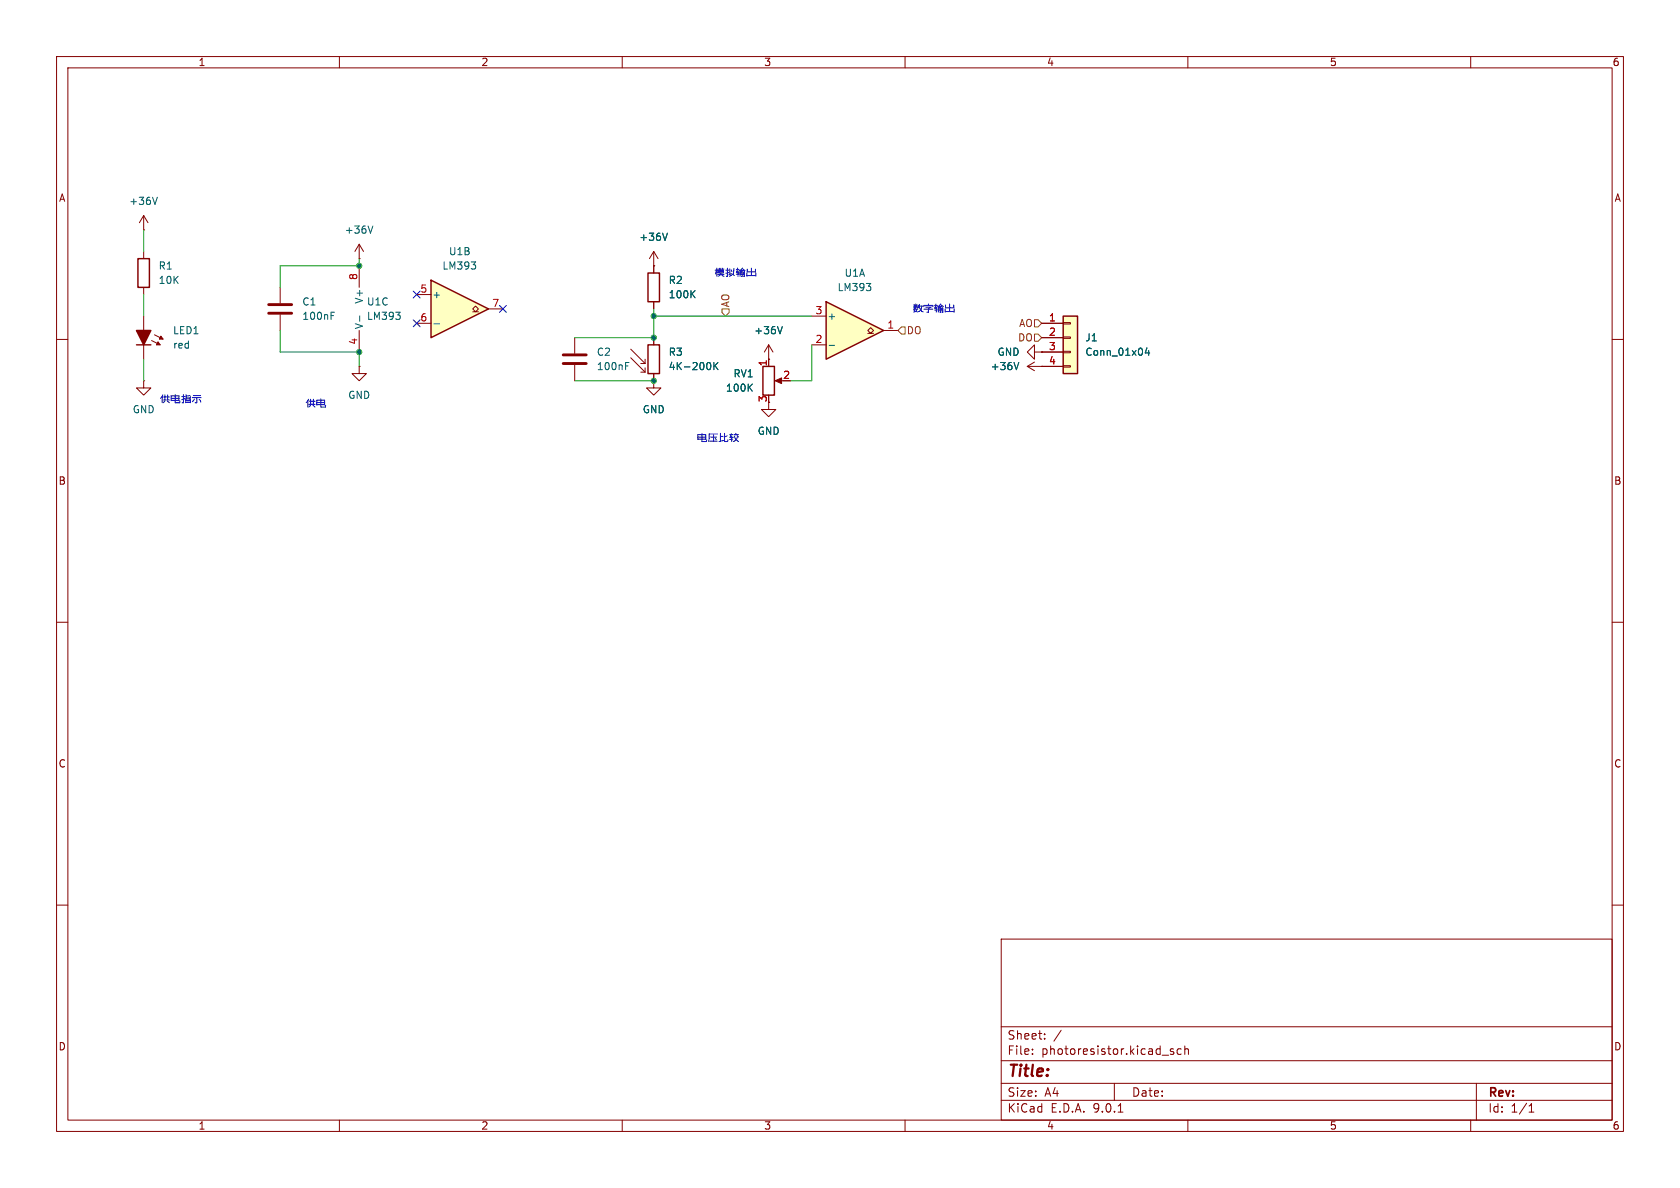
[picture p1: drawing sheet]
(kicad_sch
 (version 20250114)
 (generator "eeschema")
 (generator_version "9.0")
 (paper "A4")
 (lib_symbols
  (symbol "Comparator:LM393"
   (pin_names
    (offset 0.127)) (exclude_from_sim no) (in_bom yes) (on_board yes)
   (property "Reference" "U" (at 3.81 3.81 0) (effects (font (size 1.27 1.27))))
   (property "Value" "LM393" (at 6.35 -3.81 0) (effects (font (size 1.27 1.27))))
   (property "Footprint" "" (at 0 0 0) (effects (font (size 1.27 1.27)) (hide yes)))
   (property "Datasheet" "http://www.ti.com/lit/ds/symlink/lm393.pdf" (at 0 0 0) (effects (font (size 1.27 1.27)) (hide yes)))
   (property "Description" "Low-Power, Low-Offset Voltage, Dual Comparators, DIP-8/SOIC-8/TO-99-8" (at 0 0 0) (effects (font (size 1.27 1.27)) (hide yes)))
   (property "ki_locked" "" (at 0 0 0) (effects (font (size 1.27 1.27))))
   (symbol "LM393_1_1"
    (polyline (pts (xy -5.08 5.08) (xy 5.08 0) (xy -5.08 -5.08) (xy -5.08 5.08)) (stroke (width 0.254) (type default)) (fill (type background)))
    (polyline (pts (xy 3.302 -0.508) (xy 2.794 -0.508) (xy 3.302 0) (xy 2.794 0.508) (xy 2.286 0) (xy 2.794 -0.508) (xy 2.286 -0.508)) (stroke (width 0.127) (type default)) (fill (type none)))
    (pin input line (at -7.62 2.54 0) (length 2.54) (name "+" (effects (font (size 1.27 1.27)))) (number "3" (effects (font (size 1.27 1.27)))))
    (pin input line (at -7.62 -2.54 0) (length 2.54) (name "-" (effects (font (size 1.27 1.27)))) (number "2" (effects (font (size 1.27 1.27)))))
    (pin open_collector line (at 7.62 0 180) (length 2.54) (name "~" (effects (font (size 1.27 1.27)))) (number "1" (effects (font (size 1.27 1.27))))))
   (symbol "LM393_2_1"
    (polyline (pts (xy -5.08 5.08) (xy 5.08 0) (xy -5.08 -5.08) (xy -5.08 5.08)) (stroke (width 0.254) (type default)) (fill (type background)))
    (polyline (pts (xy 3.302 -0.508) (xy 2.794 -0.508) (xy 3.302 0) (xy 2.794 0.508) (xy 2.286 0) (xy 2.794 -0.508) (xy 2.286 -0.508)) (stroke (width 0.127) (type default)) (fill (type none)))
    (pin input line (at -7.62 2.54 0) (length 2.54) (name "+" (effects (font (size 1.27 1.27)))) (number "5" (effects (font (size 1.27 1.27)))))
    (pin input line (at -7.62 -2.54 0) (length 2.54) (name "-" (effects (font (size 1.27 1.27)))) (number "6" (effects (font (size 1.27 1.27)))))
    (pin open_collector line (at 7.62 0 180) (length 2.54) (name "~" (effects (font (size 1.27 1.27)))) (number "7" (effects (font (size 1.27 1.27))))))
   (symbol "LM393_3_1"
    (pin power_in line (at -2.54 7.62 270) (length 3.81) (name "V+" (effects (font (size 1.27 1.27)))) (number "8" (effects (font (size 1.27 1.27)))))
    (pin power_in line (at -2.54 -7.62 90) (length 3.81) (name "V-" (effects (font (size 1.27 1.27)))) (number "4" (effects (font (size 1.27 1.27))))))
   (embedded_fonts no))
  (symbol "Connector_Generic:Conn_01x04"
   (pin_names
    (offset 1.016) (hide yes)) (exclude_from_sim no) (in_bom yes) (on_board yes)
   (property "Reference" "J" (at 0 5.08 0) (effects (font (size 1.27 1.27))))
   (property "Value" "Conn_01x04" (at 0 -7.62 0) (effects (font (size 1.27 1.27))))
   (property "Footprint" "" (at 0 0 0) (effects (font (size 1.27 1.27)) (hide yes)))
   (property "Datasheet" "~" (at 0 0 0) (effects (font (size 1.27 1.27)) (hide yes)))
   (property "Description" "Generic connector, single row, 01x04, script generated (kicad-library-utils/schlib/autogen/connector/)" (at 0 0 0) (effects (font (size 1.27 1.27)) (hide yes)))
   (symbol "Conn_01x04_1_1"
    (rectangle (start -1.27 3.81) (end 1.27 -6.35) (stroke (width 0.254) (type default)) (fill (type background)))
    (rectangle (start -1.27 2.667) (end 0 2.413) (stroke (width 0.1524) (type default)) (fill (type none)))
    (rectangle (start -1.27 0.127) (end 0 -0.127) (stroke (width 0.1524) (type default)) (fill (type none)))
    (rectangle (start -1.27 -2.413) (end 0 -2.667) (stroke (width 0.1524) (type default)) (fill (type none)))
    (rectangle (start -1.27 -4.953) (end 0 -5.207) (stroke (width 0.1524) (type default)) (fill (type none)))
    (pin passive line (at -5.08 2.54 0) (length 3.81) (name "Pin_1" (effects (font (size 1.27 1.27)))) (number "1" (effects (font (size 1.27 1.27)))))
    (pin passive line (at -5.08 0 0) (length 3.81) (name "Pin_2" (effects (font (size 1.27 1.27)))) (number "2" (effects (font (size 1.27 1.27)))))
    (pin passive line (at -5.08 -2.54 0) (length 3.81) (name "Pin_3" (effects (font (size 1.27 1.27)))) (number "3" (effects (font (size 1.27 1.27)))))
    (pin passive line (at -5.08 -5.08 0) (length 3.81) (name "Pin_4" (effects (font (size 1.27 1.27)))) (number "4" (effects (font (size 1.27 1.27))))))
   (embedded_fonts no))
  (symbol "Device:R_Photo"
   (pin_numbers (hide yes))
   (pin_names
    (offset 0)) (exclude_from_sim no) (in_bom yes) (on_board yes)
   (property "Reference" "R" (at 1.27 1.27 0) (effects (font (size 1.27 1.27)) (justify left)))
   (property "Value" "R_Photo" (at 1.27 0 0) (effects (font (size 1.27 1.27)) (justify left top)))
   (property "Footprint" "" (at 1.27 -6.35 90) (effects (font (size 1.27 1.27)) (justify left) (hide yes)))
   (property "Datasheet" "~" (at 0 -1.27 0) (effects (font (size 1.27 1.27)) (hide yes)))
   (property "Description" "Photoresistor" (at 0 0 0) (effects (font (size 1.27 1.27)) (hide yes)))
   (symbol "R_Photo_0_1"
    (polyline (pts (xy -1.524 -0.762) (xy -4.064 1.778)) (stroke (width 0) (type default)) (fill (type none)))
    (polyline (pts (xy -1.524 -0.762) (xy -2.286 -0.762)) (stroke (width 0) (type default)) (fill (type none)))
    (polyline (pts (xy -1.524 -0.762) (xy -1.524 0)) (stroke (width 0) (type default)) (fill (type none)))
    (polyline (pts (xy -1.524 -2.286) (xy -4.064 0.254)) (stroke (width 0) (type default)) (fill (type none)))
    (polyline (pts (xy -1.524 -2.286) (xy -2.286 -2.286)) (stroke (width 0) (type default)) (fill (type none)))
    (polyline (pts (xy -1.524 -2.286) (xy -1.524 -1.524)) (stroke (width 0) (type default)) (fill (type none)))
    (rectangle (start -1.016 2.54) (end 1.016 -2.54) (stroke (width 0.254) (type default)) (fill (type none))))
   (symbol "R_Photo_1_1"
    (pin passive line (at 0 3.81 270) (length 1.27) (name "~" (effects (font (size 1.27 1.27)))) (number "1" (effects (font (size 1.27 1.27)))))
    (pin passive line (at 0 -3.81 90) (length 1.27) (name "~" (effects (font (size 1.27 1.27)))) (number "2" (effects (font (size 1.27 1.27))))))
   (embedded_fonts no))
  (symbol "Device:R_Potentiometer"
   (pin_names
    (offset 1.016) (hide yes)) (exclude_from_sim no) (in_bom yes) (on_board yes)
   (property "Reference" "RV" (at -4.445 0 90) (effects (font (size 1.27 1.27))))
   (property "Value" "R_Potentiometer" (at -2.54 0 90) (effects (font (size 1.27 1.27))))
   (property "Footprint" "" (at 0 0 0) (effects (font (size 1.27 1.27)) (hide yes)))
   (property "Datasheet" "~" (at 0 0 0) (effects (font (size 1.27 1.27)) (hide yes)))
   (property "Description" "Potentiometer" (at 0 0 0) (effects (font (size 1.27 1.27)) (hide yes)))
   (symbol "R_Potentiometer_0_1"
    (rectangle (start 1.016 2.54) (end -1.016 -2.54) (stroke (width 0.254) (type default)) (fill (type none)))
    (polyline (pts (xy 1.143 0) (xy 2.286 0.508) (xy 2.286 -0.508) (xy 1.143 0)) (stroke (width 0) (type default)) (fill (type outline)))
    (polyline (pts (xy 2.54 0) (xy 1.524 0)) (stroke (width 0) (type default)) (fill (type none))))
   (symbol "R_Potentiometer_1_1"
    (pin passive line (at 0 3.81 270) (length 1.27) (name "1" (effects (font (size 1.27 1.27)))) (number "1" (effects (font (size 1.27 1.27)))))
    (pin passive line (at 0 -3.81 90) (length 1.27) (name "3" (effects (font (size 1.27 1.27)))) (number "3" (effects (font (size 1.27 1.27)))))
    (pin passive line (at 3.81 0 180) (length 1.27) (name "2" (effects (font (size 1.27 1.27)))) (number "2" (effects (font (size 1.27 1.27))))))
   (embedded_fonts no))
  (symbol "PCM_Capacitor_AKL:C_1206"
   (pin_numbers (hide yes))
   (pin_names
    (offset 0.254)) (exclude_from_sim no) (in_bom yes) (on_board yes)
   (property "Reference" "C" (at 0.635 2.54 0) (effects (font (size 1.27 1.27)) (justify left)))
   (property "Value" "C_1206" (at 0.635 -2.54 0) (effects (font (size 1.27 1.27)) (justify left)))
   (property "Footprint" "PCM_Capacitor_SMD_AKL:C_1206_3216Metric" (at 0.9652 -3.81 0) (effects (font (size 1.27 1.27)) (hide yes)))
   (property "Datasheet" "~" (at 0 0 0) (effects (font (size 1.27 1.27)) (hide yes)))
   (property "Description" "SMD 1206 MLCC capacitor, Alternate KiCad Library" (at 0 0 0) (effects (font (size 1.27 1.27)) (hide yes)))
   (symbol "C_1206_0_1"
    (polyline (pts (xy -2.032 0.762) (xy 2.032 0.762)) (stroke (width 0.508) (type default)) (fill (type none)))
    (polyline (pts (xy -2.032 -0.762) (xy 2.032 -0.762)) (stroke (width 0.508) (type default)) (fill (type none))))
   (symbol "C_1206_0_2"
    (polyline (pts (xy -2.54 -2.54) (xy -0.381 -0.381)) (stroke (width 0) (type default)) (fill (type none)))
    (polyline (pts (xy -0.508 -0.508) (xy -1.651 0.635)) (stroke (width 0.508) (type default)) (fill (type none)))
    (polyline (pts (xy -0.508 -0.508) (xy 0.635 -1.651)) (stroke (width 0.508) (type default)) (fill (type none)))
    (polyline (pts (xy 0.381 0.381) (xy 2.54 2.54)) (stroke (width 0) (type default)) (fill (type none)))
    (polyline (pts (xy 0.508 0.508) (xy -0.635 1.651)) (stroke (width 0.508) (type default)) (fill (type none)))
    (polyline (pts (xy 0.508 0.508) (xy 1.651 -0.635)) (stroke (width 0.508) (type default)) (fill (type none))))
   (symbol "C_1206_1_1"
    (pin passive line (at 0 3.81 270) (length 2.794) (name "~" (effects (font (size 1.27 1.27)))) (number "1" (effects (font (size 1.27 1.27)))))
    (pin passive line (at 0 -3.81 90) (length 2.794) (name "~" (effects (font (size 1.27 1.27)))) (number "2" (effects (font (size 1.27 1.27))))))
   (symbol "C_1206_1_2"
    (pin passive line (at -2.54 -2.54 90) (length 0) (name "~" (effects (font (size 1.27 1.27)))) (number "2" (effects (font (size 1.27 1.27)))))
    (pin passive line (at 2.54 2.54 270) (length 0) (name "~" (effects (font (size 1.27 1.27)))) (number "1" (effects (font (size 1.27 1.27))))))
   (embedded_fonts no))
  (symbol "PCM_LED_AKL:LED_1206"
   (pin_numbers (hide yes))
   (pin_names
    (offset 1.016) (hide yes)) (exclude_from_sim no) (in_bom yes) (on_board yes)
   (property "Reference" "LED" (at 0 7.62 0) (effects (font (size 1.27 1.27))))
   (property "Value" "LED_1206" (at 0 5.08 0) (effects (font (size 1.27 1.27))))
   (property "Footprint" "PCM_LED_SMD_AKL:LED_1206_3216Metric" (at 0 0 0) (effects (font (size 1.27 1.27)) (hide yes)))
   (property "Datasheet" "~" (at 0 0 0) (effects (font (size 1.27 1.27)) (hide yes)))
   (property "Description" "SMD LED, 1206, Alternate KiCad Library" (at 0 0 0) (effects (font (size 1.27 1.27)) (hide yes)))
   (symbol "LED_1206_0_1"
    (polyline (pts (xy -1.27 1.27) (xy -1.27 -1.27) (xy 1.27 0) (xy -1.27 1.27)) (stroke (width 0.254) (type default)) (fill (type outline)))
    (polyline (pts (xy -0.508 1.905) (xy 0.254 3.429)) (stroke (width 0.1524) (type default)) (fill (type none)))
    (polyline (pts (xy 0 2.921) (xy -0.254 3.048)) (stroke (width 0.1524) (type default)) (fill (type none)))
    (polyline (pts (xy 0 2.921) (xy 0.254 2.794)) (stroke (width 0.1524) (type default)) (fill (type none)))
    (polyline (pts (xy 0.254 2.794) (xy -0.254 3.048) (xy 0.254 3.429) (xy 0.254 2.794)) (stroke (width 0.1524) (type default)) (fill (type outline)))
    (polyline (pts (xy 0.508 1.397) (xy 1.27 2.921)) (stroke (width 0.1524) (type default)) (fill (type none)))
    (polyline (pts (xy 1.016 2.413) (xy 0.762 2.54)) (stroke (width 0.1524) (type default)) (fill (type none)))
    (polyline (pts (xy 1.016 2.413) (xy 1.27 2.286)) (stroke (width 0.1524) (type default)) (fill (type none)))
    (polyline (pts (xy 1.27 2.286) (xy 0.762 2.54) (xy 1.27 2.921) (xy 1.27 2.286)) (stroke (width 0.1524) (type default)) (fill (type outline)))
    (polyline (pts (xy 1.27 1.27) (xy 1.27 -1.27)) (stroke (width 0.254) (type default)) (fill (type none)))
    (polyline (pts (xy 1.27 0) (xy -1.27 0)) (stroke (width 0) (type default)) (fill (type none))))
   (symbol "LED_1206_0_2"
    (polyline (pts (xy -2.54 -2.54) (xy 2.54 2.54)) (stroke (width 0) (type default)) (fill (type none)))
    (polyline (pts (xy -2.159 2.413) (xy -2.286 1.778) (xy -1.6764 1.9812) (xy -2.159 2.413)) (stroke (width 0) (type default)) (fill (type outline)))
    (polyline (pts (xy -1.651 0.889) (xy -2.159 2.413)) (stroke (width 0) (type default)) (fill (type none)))
    (polyline (pts (xy -1.016 2.794) (xy -1.143 2.159) (xy -0.5334 2.3622) (xy -1.016 2.794)) (stroke (width 0) (type default)) (fill (type outline)))
    (polyline (pts (xy -0.889 -0.889) (xy -1.778 0) (xy 0.889 0.889) (xy 0 -1.778) (xy -0.889 -0.889)) (stroke (width 0.254) (type default)) (fill (type outline)))
    (polyline (pts (xy -0.508 1.27) (xy -1.016 2.794)) (stroke (width 0) (type default)) (fill (type none)))
    (polyline (pts (xy 0 1.778) (xy 1.778 0)) (stroke (width 0.254) (type default)) (fill (type none))))
   (symbol "LED_1206_1_1"
    (pin passive line (at -3.81 0 0) (length 2.54) (name "A" (effects (font (size 1.27 1.27)))) (number "2" (effects (font (size 1.27 1.27)))))
    (pin passive line (at 3.81 0 180) (length 2.54) (name "K" (effects (font (size 1.27 1.27)))) (number "1" (effects (font (size 1.27 1.27))))))
   (symbol "LED_1206_1_2"
    (pin passive line (at -2.54 -2.54 0) (length 0) (name "A" (effects (font (size 1.27 1.27)))) (number "2" (effects (font (size 1.27 1.27)))))
    (pin passive line (at 2.54 2.54 180) (length 0) (name "K" (effects (font (size 1.27 1.27)))) (number "1" (effects (font (size 1.27 1.27))))))
   (embedded_fonts no))
  (symbol "PCM_Resistor_AKL:R_1206"
   (pin_numbers (hide yes))
   (pin_names
    (offset 0)) (exclude_from_sim no) (in_bom yes) (on_board yes)
   (property "Reference" "R" (at 2.54 1.27 0) (effects (font (size 1.27 1.27)) (justify left)))
   (property "Value" "R_1206" (at 2.54 -1.27 0) (effects (font (size 1.27 1.27)) (justify left)))
   (property "Footprint" "PCM_Resistor_SMD_AKL:R_1206_3216Metric" (at 0 -11.43 0) (effects (font (size 1.27 1.27)) (hide yes)))
   (property "Datasheet" "~" (at 0 0 0) (effects (font (size 1.27 1.27)) (hide yes)))
   (property "Description" "SMD 1206 Chip Resistor, European Symbol, Alternate KiCad Library" (at 0 0 0) (effects (font (size 1.27 1.27)) (hide yes)))
   (symbol "R_1206_0_1"
    (rectangle (start -1.016 2.54) (end 1.016 -2.54) (stroke (width 0.254) (type default)) (fill (type none))))
   (symbol "R_1206_0_2"
    (polyline (pts (xy -2.54 -2.54) (xy -1.524 -1.524)) (stroke (width 0) (type default)) (fill (type none)))
    (polyline (pts (xy 1.524 1.524) (xy 2.54 2.54)) (stroke (width 0) (type default)) (fill (type none)))
    (polyline (pts (xy 1.524 1.524) (xy 0.889 2.159) (xy -2.159 -0.889) (xy -0.889 -2.159) (xy 2.159 0.889) (xy 1.524 1.524)) (stroke (width 0.254) (type default)) (fill (type none))))
   (symbol "R_1206_1_1"
    (pin passive line (at 0 3.81 270) (length 1.27) (name "~" (effects (font (size 1.27 1.27)))) (number "1" (effects (font (size 1.27 1.27)))))
    (pin passive line (at 0 -3.81 90) (length 1.27) (name "~" (effects (font (size 1.27 1.27)))) (number "2" (effects (font (size 1.27 1.27))))))
   (symbol "R_1206_1_2"
    (pin passive line (at -2.54 -2.54 0) (length 0) (name "" (effects (font (size 1.27 1.27)))) (number "2" (effects (font (size 1.27 1.27)))))
    (pin passive line (at 2.54 2.54 180) (length 0) (name "" (effects (font (size 1.27 1.27)))) (number "1" (effects (font (size 1.27 1.27))))))
   (embedded_fonts no))
  (symbol "power:+36V"
   (power)
   (pin_numbers (hide yes))
   (pin_names
    (offset 0) (hide yes)) (exclude_from_sim no) (in_bom yes) (on_board yes)
   (property "Reference" "#PWR" (at 0 -3.81 0) (effects (font (size 1.27 1.27)) (hide yes)))
   (property "Value" "+36V" (at 0 3.556 0) (effects (font (size 1.27 1.27))))
   (property "Footprint" "" (at 0 0 0) (effects (font (size 1.27 1.27)) (hide yes)))
   (property "Datasheet" "" (at 0 0 0) (effects (font (size 1.27 1.27)) (hide yes)))
   (property "Description" "Power symbol creates a global label with name \"+36V\"" (at 0 0 0) (effects (font (size 1.27 1.27)) (hide yes)))
   (symbol "+36V_0_1"
    (polyline (pts (xy -0.762 1.27) (xy 0 2.54)) (stroke (width 0) (type default)) (fill (type none)))
    (polyline (pts (xy 0 2.54) (xy 0.762 1.27)) (stroke (width 0) (type default)) (fill (type none)))
    (polyline (pts (xy 0 0) (xy 0 2.54)) (stroke (width 0) (type default)) (fill (type none))))
   (symbol "+36V_1_1"
    (pin power_in line (at 0 0 90) (length 0) (name "~" (effects (font (size 1.27 1.27)))) (number "1" (effects (font (size 1.27 1.27))))))
   (embedded_fonts no))
  (symbol "power:GND"
   (power)
   (pin_numbers (hide yes))
   (pin_names
    (offset 0) (hide yes)) (exclude_from_sim no) (in_bom yes) (on_board yes)
   (property "Reference" "#PWR" (at 0 -6.35 0) (effects (font (size 1.27 1.27)) (hide yes)))
   (property "Value" "GND" (at 0 -3.81 0) (effects (font (size 1.27 1.27))))
   (property "Footprint" "" (at 0 0 0) (effects (font (size 1.27 1.27)) (hide yes)))
   (property "Datasheet" "" (at 0 0 0) (effects (font (size 1.27 1.27)) (hide yes)))
   (property "Description" "Power symbol creates a global label with name \"GND\" , ground" (at 0 0 0) (effects (font (size 1.27 1.27)) (hide yes)))
   (symbol "GND_0_1"
    (polyline (pts (xy 0 0) (xy 0 -1.27) (xy 1.27 -1.27) (xy 0 -2.54) (xy -1.27 -1.27) (xy 0 -1.27)) (stroke (width 0) (type default)) (fill (type none))))
   (symbol "GND_1_1"
    (pin power_in line (at 0 0 270) (length 0) (name "~" (effects (font (size 1.27 1.27)))) (number "1" (effects (font (size 1.27 1.27))))))
   (embedded_fonts no)))
 (text "供电指示"
  (exclude_from_sim no)
  (at 32.004 70.866 0)
  (effects (font (size 1.27 1.27))))
 (text "电压比较"
  (exclude_from_sim no)
  (at 127 77.724 0)
  (effects (font (size 1.27 1.27))))
 (text "供电"
  (exclude_from_sim no)
  (at 55.88 71.628 0)
  (effects (font (size 1.27 1.27))))
 (text "数字输出"
  (exclude_from_sim no)
  (at 165.1 54.864 0)
  (effects (font (size 1.27 1.27))))
 (text "模拟输出"
  (exclude_from_sim no)
  (at 130.048 48.514 0)
  (effects (font (size 1.27 1.27))))
 (junction
  (at 115.57 55.88)
  (diameter 0)
  (color 0 0 0 0))
 (junction
  (at 115.57 59.69)
  (diameter 0)
  (color 0 0 0 0))
 (junction
  (at 63.5 46.99)
  (diameter 0)
  (color 0 0 0 0))
 (junction
  (at 115.57 67.31)
  (diameter 0)
  (color 0 0 0 0))
 (junction
  (at 63.5 62.23)
  (diameter 0)
  (color 0 0 0 0))
 (no_connect
  (at 73.66 52.07))
 (no_connect
  (at 88.9 54.61))
 (no_connect
  (at 73.66 57.15))
 (wire
  (pts (xy 101.6 59.69) (xy 115.57 59.69))
  (stroke (width 0) (type default)))
 (wire
  (pts (xy 115.57 55.88) (xy 115.57 59.69))
  (stroke (width 0) (type default)))
 (wire
  (pts (xy 101.6 67.31) (xy 115.57 67.31))
  (stroke (width 0) (type default)))
 (wire
  (pts (xy 25.4 40.64) (xy 25.4 44.45))
  (stroke (width 0) (type default)))
 (wire
  (pts (xy 49.53 46.99) (xy 49.53 50.8))
  (stroke (width 0) (type default)))
 (wire
  (pts (xy 63.5 45.72) (xy 63.5 46.99))
  (stroke (width 0) (type default)))
 (wire
  (pts (xy 63.5 64.77) (xy 63.5 62.23))
  (stroke (width 0) (type default)))
 (wire
  (pts (xy 25.4 52.07) (xy 25.4 55.88))
  (stroke (width 0) (type default)))
 (wire
  (pts (xy 143.51 60.96) (xy 143.51 67.31))
  (stroke (width 0) (type default)))
 (wire
  (pts (xy 115.57 54.61) (xy 115.57 55.88))
  (stroke (width 0) (type default)))
 (wire
  (pts (xy 63.5 62.23) (xy 49.53 62.23))
  (stroke (width 0) (type default)))
 (wire
  (pts (xy 63.5 46.99) (xy 49.53 46.99))
  (stroke (width 0) (type default)))
 (wire
  (pts (xy 139.7 67.31) (xy 143.51 67.31))
  (stroke (width 0) (type default)))
 (wire
  (pts (xy 25.4 63.5) (xy 25.4 67.31))
  (stroke (width 0) (type default)))
 (wire
  (pts (xy 115.57 55.88) (xy 143.51 55.88))
  (stroke (width 0) (type default)))
 (wire
  (pts (xy 49.53 62.23) (xy 49.53 58.42))
  (stroke (width 0) (type default)))
 (hierarchical_label "DO"
  (shape input)
  (at 158.75 58.42 0)
  (effects (font (size 1.27 1.27)) (justify left)))
 (hierarchical_label "DO"
  (shape input)
  (at 184.15 59.69 180)
  (effects (font (size 1.27 1.27)) (justify right)))
 (hierarchical_label "AO"
  (shape input)
  (at 128.27 55.88 90)
  (effects (font (size 1.27 1.27)) (justify left)))
 (hierarchical_label "AO"
  (shape input)
  (at 184.15 57.15 180)
  (effects (font (size 1.27 1.27)) (justify right)))
 (symbol
  (lib_id "PCM_LED_AKL:LED_1206")
  (at 25.4 59.69 270)
  (unit 1)
  (exclude_from_sim no)
  (in_bom yes)
  (on_board yes)
  (dnp no)
  (fields_autoplaced yes)
  (property "Reference" "LED1" (at 30.48 58.4199 90) (effects (font (size 1.27 1.27)) (justify left)))
  (property "Value" "red" (at 30.48 60.9599 90) (effects (font (size 1.27 1.27)) (justify left)))
  (property "Footprint" "PCM_LED_SMD_AKL:LED_1206_3216Metric" (at 25.4 59.69 0) (effects (font (size 1.27 1.27)) (hide yes)))
  (property "Datasheet" "~" (at 25.4 59.69 0) (effects (font (size 1.27 1.27)) (hide yes)))
  (property "Description" "SMD LED, 1206, Alternate KiCad Library" (at 25.4 59.69 0) (effects (font (size 1.27 1.27)) (hide yes)))
  (pin "1")
  (pin "2"))
 (symbol
  (lib_id "power:+36V")
  (at 63.5 45.72 0)
  (unit 1)
  (exclude_from_sim no)
  (in_bom yes)
  (on_board yes)
  (dnp no)
  (fields_autoplaced yes)
  (property "Reference" "#PWR02" (at 63.5 49.53 0) (effects (font (size 1.27 1.27)) (hide yes)))
  (property "Value" "+36V" (at 63.5 40.64 0) (effects (font (size 1.27 1.27))))
  (property "Footprint" "" (at 63.5 45.72 0) (effects (font (size 1.27 1.27)) (hide yes)))
  (property "Datasheet" "" (at 63.5 45.72 0) (effects (font (size 1.27 1.27)) (hide yes)))
  (property "Description" "Power symbol creates a global label with name \"+36V\"" (at 63.5 45.72 0) (effects (font (size 1.27 1.27)) (hide yes)))
  (pin "1"))
 (symbol
  (lib_id "power:GND")
  (at 135.89 71.12 0)
  (unit 1)
  (exclude_from_sim no)
  (in_bom yes)
  (on_board yes)
  (dnp no)
  (fields_autoplaced yes)
  (property "Reference" "#PWR08" (at 135.89 77.47 0) (effects (font (size 1.27 1.27)) (hide yes)))
  (property "Value" "GND" (at 135.89 76.2 0) (effects (font (size 1.27 1.27))))
  (property "Footprint" "" (at 135.89 71.12 0) (effects (font (size 1.27 1.27)) (hide yes)))
  (property "Datasheet" "" (at 135.89 71.12 0) (effects (font (size 1.27 1.27)) (hide yes)))
  (property "Description" "Power symbol creates a global label with name \"GND\" , ground" (at 135.89 71.12 0) (effects (font (size 1.27 1.27)) (hide yes)))
  (pin "1"))
 (symbol
  (lib_id "Comparator:LM393")
  (at 66.04 54.61 0)
  (unit 3)
  (exclude_from_sim no)
  (in_bom yes)
  (on_board yes)
  (dnp no)
  (fields_autoplaced yes)
  (property "Reference" "U1" (at 64.77 53.3399 0) (effects (font (size 1.27 1.27)) (justify left)))
  (property "Value" "LM393" (at 64.77 55.8799 0) (effects (font (size 1.27 1.27)) (justify left)))
  (property "Footprint" "PCM_4ms_Package_SOIC:SOIC-8_3.9x4.9mm_Pitch1.27mm" (at 66.04 54.61 0) (effects (font (size 1.27 1.27)) (hide yes)))
  (property "Datasheet" "http://www.ti.com/lit/ds/symlink/lm393.pdf" (at 66.04 54.61 0) (effects (font (size 1.27 1.27)) (hide yes)))
  (property "Description" "Low-Power, Low-Offset Voltage, Dual Comparators, DIP-8/SOIC-8/TO-99-8" (at 66.04 54.61 0) (effects (font (size 1.27 1.27)) (hide yes)))
  (pin "2")
  (pin "7")
  (pin "8")
  (pin "3")
  (pin "1")
  (pin "5")
  (pin "6")
  (pin "4"))
 (symbol
  (lib_id "power:GND")
  (at 184.15 62.23 270)
  (unit 1)
  (exclude_from_sim no)
  (in_bom yes)
  (on_board yes)
  (dnp no)
  (fields_autoplaced yes)
  (property "Reference" "#PWR09" (at 177.8 62.23 0) (effects (font (size 1.27 1.27)) (hide yes)))
  (property "Value" "GND" (at 180.34 62.2299 90) (effects (font (size 1.27 1.27)) (justify right)))
  (property "Footprint" "" (at 184.15 62.23 0) (effects (font (size 1.27 1.27)) (hide yes)))
  (property "Datasheet" "" (at 184.15 62.23 0) (effects (font (size 1.27 1.27)) (hide yes)))
  (property "Description" "Power symbol creates a global label with name \"GND\" , ground" (at 184.15 62.23 0) (effects (font (size 1.27 1.27)) (hide yes)))
  (pin "1"))
 (symbol
  (lib_id "Device:R_Photo")
  (at 115.57 63.5 0)
  (unit 1)
  (exclude_from_sim no)
  (in_bom yes)
  (on_board yes)
  (dnp no)
  (fields_autoplaced yes)
  (property "Reference" "R3" (at 118.11 62.2299 0) (effects (font (size 1.27 1.27)) (justify left)))
  (property "Value" "4K-200K" (at 118.11 64.7699 0) (effects (font (size 1.27 1.27)) (justify left)))
  (property "Footprint" "OptoDevice:R_LDR_5.0x4.1mm_P3mm_Vertical" (at 116.84 69.85 90) (effects (font (size 1.27 1.27)) (justify left) (hide yes)))
  (property "Datasheet" "~" (at 115.57 64.77 0) (effects (font (size 1.27 1.27)) (hide yes)))
  (property "Description" "Photoresistor" (at 115.57 63.5 0) (effects (font (size 1.27 1.27)) (hide yes)))
  (pin "2")
  (pin "1"))
 (symbol
  (lib_id "Comparator:LM393")
  (at 81.28 54.61 0)
  (unit 2)
  (exclude_from_sim no)
  (in_bom yes)
  (on_board yes)
  (dnp no)
  (fields_autoplaced yes)
  (property "Reference" "U1" (at 81.28 44.45 0) (effects (font (size 1.27 1.27))))
  (property "Value" "LM393" (at 81.28 46.99 0) (effects (font (size 1.27 1.27))))
  (property "Footprint" "PCM_4ms_Package_SOIC:SOIC-8_3.9x4.9mm_Pitch1.27mm" (at 81.28 54.61 0) (effects (font (size 1.27 1.27)) (hide yes)))
  (property "Datasheet" "http://www.ti.com/lit/ds/symlink/lm393.pdf" (at 81.28 54.61 0) (effects (font (size 1.27 1.27)) (hide yes)))
  (property "Description" "Low-Power, Low-Offset Voltage, Dual Comparators, DIP-8/SOIC-8/TO-99-8" (at 81.28 54.61 0) (effects (font (size 1.27 1.27)) (hide yes)))
  (pin "2")
  (pin "5")
  (pin "7")
  (pin "8")
  (pin "4")
  (pin "1")
  (pin "3")
  (pin "6"))
 (symbol
  (lib_id "PCM_Resistor_AKL:R_1206")
  (at 115.57 50.8 0)
  (unit 1)
  (exclude_from_sim no)
  (in_bom yes)
  (on_board yes)
  (dnp no)
  (fields_autoplaced yes)
  (property "Reference" "R2" (at 118.11 49.5299 0) (effects (font (size 1.27 1.27)) (justify left)))
  (property "Value" "100K" (at 118.11 52.0699 0) (effects (font (size 1.27 1.27)) (justify left)))
  (property "Footprint" "PCM_Resistor_SMD_AKL:R_1206_3216Metric" (at 115.57 62.23 0) (effects (font (size 1.27 1.27)) (hide yes)))
  (property "Datasheet" "~" (at 115.57 50.8 0) (effects (font (size 1.27 1.27)) (hide yes)))
  (property "Description" "SMD 1206 Chip Resistor, European Symbol, Alternate KiCad Library" (at 115.57 50.8 0) (effects (font (size 1.27 1.27)) (hide yes)))
  (pin "2")
  (pin "1"))
 (symbol
  (lib_id "Connector_Generic:Conn_01x04")
  (at 189.23 59.69 0)
  (unit 1)
  (exclude_from_sim no)
  (in_bom yes)
  (on_board yes)
  (dnp no)
  (fields_autoplaced yes)
  (property "Reference" "J1" (at 191.77 59.6899 0) (effects (font (size 1.27 1.27)) (justify left)))
  (property "Value" "Conn_01x04" (at 191.77 62.2299 0) (effects (font (size 1.27 1.27)) (justify left)))
  (property "Footprint" "Connector_PinHeader_2.54mm:PinHeader_1x04_P2.54mm_Vertical" (at 189.23 59.69 0) (effects (font (size 1.27 1.27)) (hide yes)))
  (property "Datasheet" "~" (at 189.23 59.69 0) (effects (font (size 1.27 1.27)) (hide yes)))
  (property "Description" "Generic connector, single row, 01x04, script generated (kicad-library-utils/schlib/autogen/connector/)" (at 189.23 59.69 0) (effects (font (size 1.27 1.27)) (hide yes)))
  (pin "4")
  (pin "1")
  (pin "3")
  (pin "2"))
 (symbol
  (lib_id "power:GND")
  (at 115.57 67.31 0)
  (unit 1)
  (exclude_from_sim no)
  (in_bom yes)
  (on_board yes)
  (dnp no)
  (fields_autoplaced yes)
  (property "Reference" "#PWR07" (at 115.57 73.66 0) (effects (font (size 1.27 1.27)) (hide yes)))
  (property "Value" "GND" (at 115.57 72.39 0) (effects (font (size 1.27 1.27))))
  (property "Footprint" "" (at 115.57 67.31 0) (effects (font (size 1.27 1.27)) (hide yes)))
  (property "Datasheet" "" (at 115.57 67.31 0) (effects (font (size 1.27 1.27)) (hide yes)))
  (property "Description" "Power symbol creates a global label with name \"GND\" , ground" (at 115.57 67.31 0) (effects (font (size 1.27 1.27)) (hide yes)))
  (pin "1"))
 (symbol
  (lib_id "PCM_Capacitor_AKL:C_1206")
  (at 49.53 54.61 0)
  (unit 1)
  (exclude_from_sim no)
  (in_bom yes)
  (on_board yes)
  (dnp no)
  (fields_autoplaced yes)
  (property "Reference" "C1" (at 53.34 53.3399 0) (effects (font (size 1.27 1.27)) (justify left)))
  (property "Value" "100nF" (at 53.34 55.8799 0) (effects (font (size 1.27 1.27)) (justify left)))
  (property "Footprint" "PCM_Capacitor_SMD_AKL:C_1206_3216Metric" (at 50.4952 58.42 0) (effects (font (size 1.27 1.27)) (hide yes)))
  (property "Datasheet" "~" (at 49.53 54.61 0) (effects (font (size 1.27 1.27)) (hide yes)))
  (property "Description" "SMD 1206 MLCC capacitor, Alternate KiCad Library" (at 49.53 54.61 0) (effects (font (size 1.27 1.27)) (hide yes)))
  (pin "1")
  (pin "2"))
 (symbol
  (lib_id "power:+36V")
  (at 115.57 46.99 0)
  (unit 1)
  (exclude_from_sim no)
  (in_bom yes)
  (on_board yes)
  (dnp no)
  (fields_autoplaced yes)
  (property "Reference" "#PWR03" (at 115.57 50.8 0) (effects (font (size 1.27 1.27)) (hide yes)))
  (property "Value" "+36V" (at 115.57 41.91 0) (effects (font (size 1.27 1.27))))
  (property "Footprint" "" (at 115.57 46.99 0) (effects (font (size 1.27 1.27)) (hide yes)))
  (property "Datasheet" "" (at 115.57 46.99 0) (effects (font (size 1.27 1.27)) (hide yes)))
  (property "Description" "Power symbol creates a global label with name \"+36V\"" (at 115.57 46.99 0) (effects (font (size 1.27 1.27)) (hide yes)))
  (pin "1"))
 (symbol
  (lib_id "PCM_Resistor_AKL:R_1206")
  (at 25.4 48.26 0)
  (unit 1)
  (exclude_from_sim no)
  (in_bom yes)
  (on_board yes)
  (dnp no)
  (fields_autoplaced yes)
  (property "Reference" "R1" (at 27.94 46.9899 0) (effects (font (size 1.27 1.27)) (justify left)))
  (property "Value" "10K" (at 27.94 49.5299 0) (effects (font (size 1.27 1.27)) (justify left)))
  (property "Footprint" "PCM_Resistor_SMD_AKL:R_1206_3216Metric" (at 25.4 59.69 0) (effects (font (size 1.27 1.27)) (hide yes)))
  (property "Datasheet" "~" (at 25.4 48.26 0) (effects (font (size 1.27 1.27)) (hide yes)))
  (property "Description" "SMD 1206 Chip Resistor, European Symbol, Alternate KiCad Library" (at 25.4 48.26 0) (effects (font (size 1.27 1.27)) (hide yes)))
  (pin "2")
  (pin "1"))
 (symbol
  (lib_id "power:+36V")
  (at 135.89 63.5 0)
  (unit 1)
  (exclude_from_sim no)
  (in_bom yes)
  (on_board yes)
  (dnp no)
  (fields_autoplaced yes)
  (property "Reference" "#PWR011" (at 135.89 67.31 0) (effects (font (size 1.27 1.27)) (hide yes)))
  (property "Value" "+36V" (at 135.89 58.42 0) (effects (font (size 1.27 1.27))))
  (property "Footprint" "" (at 135.89 63.5 0) (effects (font (size 1.27 1.27)) (hide yes)))
  (property "Datasheet" "" (at 135.89 63.5 0) (effects (font (size 1.27 1.27)) (hide yes)))
  (property "Description" "Power symbol creates a global label with name \"+36V\"" (at 135.89 63.5 0) (effects (font (size 1.27 1.27)) (hide yes)))
  (pin "1"))
 (symbol
  (lib_id "power:GND")
  (at 63.5 64.77 0)
  (unit 1)
  (exclude_from_sim no)
  (in_bom yes)
  (on_board yes)
  (dnp no)
  (fields_autoplaced yes)
  (property "Reference" "#PWR05" (at 63.5 71.12 0) (effects (font (size 1.27 1.27)) (hide yes)))
  (property "Value" "GND" (at 63.5 69.85 0) (effects (font (size 1.27 1.27))))
  (property "Footprint" "" (at 63.5 64.77 0) (effects (font (size 1.27 1.27)) (hide yes)))
  (property "Datasheet" "" (at 63.5 64.77 0) (effects (font (size 1.27 1.27)) (hide yes)))
  (property "Description" "Power symbol creates a global label with name \"GND\" , ground" (at 63.5 64.77 0) (effects (font (size 1.27 1.27)) (hide yes)))
  (pin "1"))
 (symbol
  (lib_id "power:GND")
  (at 25.4 67.31 0)
  (unit 1)
  (exclude_from_sim no)
  (in_bom yes)
  (on_board yes)
  (dnp no)
  (fields_autoplaced yes)
  (property "Reference" "#PWR06" (at 25.4 73.66 0) (effects (font (size 1.27 1.27)) (hide yes)))
  (property "Value" "GND" (at 25.4 72.39 0) (effects (font (size 1.27 1.27))))
  (property "Footprint" "" (at 25.4 67.31 0) (effects (font (size 1.27 1.27)) (hide yes)))
  (property "Datasheet" "" (at 25.4 67.31 0) (effects (font (size 1.27 1.27)) (hide yes)))
  (property "Description" "Power symbol creates a global label with name \"GND\" , ground" (at 25.4 67.31 0) (effects (font (size 1.27 1.27)) (hide yes)))
  (pin "1"))
 (symbol
  (lib_id "PCM_Capacitor_AKL:C_1206")
  (at 101.6 63.5 0)
  (unit 1)
  (exclude_from_sim no)
  (in_bom yes)
  (on_board yes)
  (dnp no)
  (fields_autoplaced yes)
  (property "Reference" "C2" (at 105.41 62.2299 0) (effects (font (size 1.27 1.27)) (justify left)))
  (property "Value" "100nF" (at 105.41 64.7699 0) (effects (font (size 1.27 1.27)) (justify left)))
  (property "Footprint" "PCM_Capacitor_SMD_AKL:C_1206_3216Metric" (at 102.5652 67.31 0) (effects (font (size 1.27 1.27)) (hide yes)))
  (property "Datasheet" "~" (at 101.6 63.5 0) (effects (font (size 1.27 1.27)) (hide yes)))
  (property "Description" "SMD 1206 MLCC capacitor, Alternate KiCad Library" (at 101.6 63.5 0) (effects (font (size 1.27 1.27)) (hide yes)))
  (pin "1")
  (pin "2"))
 (symbol
  (lib_id "Device:R_Potentiometer")
  (at 135.89 67.31 0)
  (unit 1)
  (exclude_from_sim no)
  (in_bom yes)
  (on_board yes)
  (dnp no)
  (fields_autoplaced yes)
  (property "Reference" "RV1" (at 133.35 66.0399 0) (effects (font (size 1.27 1.27)) (justify right)))
  (property "Value" "100K" (at 133.35 68.5799 0) (effects (font (size 1.27 1.27)) (justify right)))
  (property "Footprint" "PCM_SL_Devices:Potentiometer_RM065" (at 135.89 67.31 0) (effects (font (size 1.27 1.27)) (hide yes)))
  (property "Datasheet" "~" (at 135.89 67.31 0) (effects (font (size 1.27 1.27)) (hide yes)))
  (property "Description" "Potentiometer" (at 135.89 67.31 0) (effects (font (size 1.27 1.27)) (hide yes)))
  (pin "3")
  (pin "1")
  (pin "2"))
 (symbol
  (lib_id "power:+36V")
  (at 25.4 40.64 0)
  (unit 1)
  (exclude_from_sim no)
  (in_bom yes)
  (on_board yes)
  (dnp no)
  (fields_autoplaced yes)
  (property "Reference" "#PWR01" (at 25.4 44.45 0) (effects (font (size 1.27 1.27)) (hide yes)))
  (property "Value" "+36V" (at 25.4 35.56 0) (effects (font (size 1.27 1.27))))
  (property "Footprint" "" (at 25.4 40.64 0) (effects (font (size 1.27 1.27)) (hide yes)))
  (property "Datasheet" "" (at 25.4 40.64 0) (effects (font (size 1.27 1.27)) (hide yes)))
  (property "Description" "Power symbol creates a global label with name \"+36V\"" (at 25.4 40.64 0) (effects (font (size 1.27 1.27)) (hide yes)))
  (pin "1"))
 (symbol
  (lib_id "Comparator:LM393")
  (at 151.13 58.42 0)
  (unit 1)
  (exclude_from_sim no)
  (in_bom yes)
  (on_board yes)
  (dnp no)
  (fields_autoplaced yes)
  (property "Reference" "U1" (at 151.13 48.26 0) (effects (font (size 1.27 1.27))))
  (property "Value" "LM393" (at 151.13 50.8 0) (effects (font (size 1.27 1.27))))
  (property "Footprint" "PCM_4ms_Package_SOIC:SOIC-8_3.9x4.9mm_Pitch1.27mm" (at 151.13 58.42 0) (effects (font (size 1.27 1.27)) (hide yes)))
  (property "Datasheet" "http://www.ti.com/lit/ds/symlink/lm393.pdf" (at 151.13 58.42 0) (effects (font (size 1.27 1.27)) (hide yes)))
  (property "Description" "Low-Power, Low-Offset Voltage, Dual Comparators, DIP-8/SOIC-8/TO-99-8" (at 151.13 58.42 0) (effects (font (size 1.27 1.27)) (hide yes)))
  (pin "2")
  (pin "3")
  (pin "5")
  (pin "6")
  (pin "7")
  (pin "8")
  (pin "1")
  (pin "4"))
 (symbol
  (lib_id "power:+36V")
  (at 184.15 64.77 90)
  (unit 1)
  (exclude_from_sim no)
  (in_bom yes)
  (on_board yes)
  (dnp no)
  (fields_autoplaced yes)
  (property "Reference" "#PWR010" (at 187.96 64.77 0) (effects (font (size 1.27 1.27)) (hide yes)))
  (property "Value" "+36V" (at 180.34 64.7699 90) (effects (font (size 1.27 1.27)) (justify left)))
  (property "Footprint" "" (at 184.15 64.77 0) (effects (font (size 1.27 1.27)) (hide yes)))
  (property "Datasheet" "" (at 184.15 64.77 0) (effects (font (size 1.27 1.27)) (hide yes)))
  (property "Description" "Power symbol creates a global label with name \"+36V\"" (at 184.15 64.77 0) (effects (font (size 1.27 1.27)) (hide yes)))
  (pin "1"))
 (sheet_instances
  (path ""
   (page "1")))
 (embedded_fonts no))
